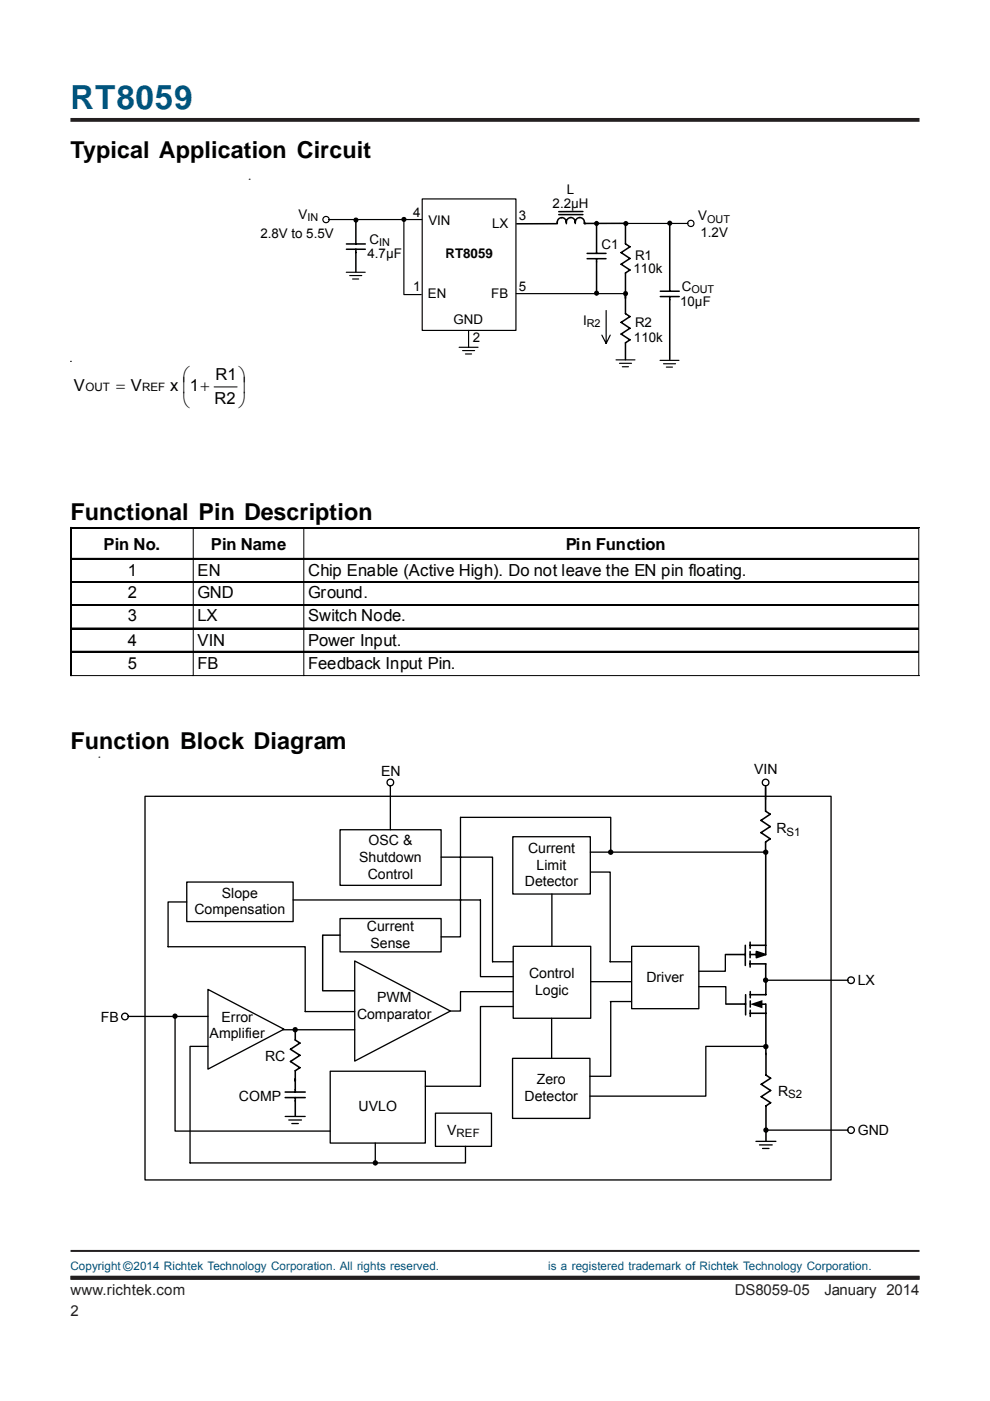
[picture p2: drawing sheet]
<svg xmlns="http://www.w3.org/2000/svg" width="210mm" height="297mm" viewBox="0 0 210 297" stroke-linecap="round" stroke-linejoin="round" font-family="sans-serif">
<path d="M14.9 25.4h180.1M15 270.9h180" fill="none" stroke="#231f20" stroke-width=".81" stroke-linecap="butt"/>
<path d="M15 265.2h180" fill="none" stroke="#231f20" stroke-width=".42"/>
<g fill="none" stroke="#000" stroke-width=".21">
<path d="M52.8 38h.1M75.5 46.6v.4M85.6 46.5v.4M126.5 47.4v.4M132.7 47.4v.4M142 47.3v.4M14.9 76.6h.1M126.5 62.1v.5M132.6 62.3v.4M45.4 82h4.9M14.9 111.8h26.1M14.9 118.4h179.9"/>
<path d="M14.9 111.8h.1M14.9 111.8v31.4M41 111.8h23.4M41 111.8v31.4h23.4M64.4 111.8h130.4v.2M64.4 111.8v31.4h130.4M194.8 111.8h.1M194.8 111.8v31.4M14.9 123.3h179.9M14.9 128.2h179.9M14.9 133.2h179.9M14.9 138.1h179.9"/>
<path d="M14.9 143.2h.3M14.9 143.2h.1M14.9 143.2h26.1M194.8 143.2h.1M21 160.5h.1M129.5 180.7v.4M162.4 180.7v.4M37.1 215.4v.5M62.6 218.3v.5M162.3 207.8v.4M162.4 221.9v.4M162.4 239.6v.4"/>
<path d="M79.6 246.6v.4"/>
</g>
<path d="M14.9 111.8h.3v.2h-.3zM14.9 118.4h.3v.2h-.3zM14.9 123.3h.3v.2h-.3zM14.9 128.2h.3v.3h-.3zM14.9 133.2h.3v.2h-.3zM14.9 138.1h.3v.2h-.3z" fill="#000"/>
<path d="M15.1 112v6.4M15.1 118.6v4.7M15.2 111.9h179.6M15.2 118.5h179.6M15.1 123.5v4.7M15.1 128.5v4.7M15.1 133.4v4.7M15.1 138.3v4.9M15.2 123.4h179.6M15.2 128.3h179.6M15.2 133.3h179.6M15.2 138.2h179.6" fill="none" stroke="#000" stroke-width=".23"/>
<g fill="none" stroke="#000" stroke-width=".28">
<path d="M30.7 168.8h145.5v81.4h-145.5zM72.1 175.9h21.4v11.8h-21.4zM82.8 166.6v9.3M108.7 177.4h16.5v12.2h-16.5zM162.3 166.6v2.9M39.6 187h22.5v8.4h-22.5zM39.6 191.2h-4v9.5h29.1v13.8h10.5M62.1 190.8h39.8v16.3h6.9M72.1 194.7h21.4v7.1h-21.4zM93.5 181.7h10.9v22.2h4.4M117 189.6v11M125.2 180.7h37.2"/>
<path d="M125.2 184.9h4.2v19M129.5 180.7v-7.4h-31.9v25.3h-4.1M27.2 215.5h16.9M37.1 215.5v24.3h32.9M44.1 209.8l16.1 8.4-16.1 8.5zM60 218.3h15.2M75.2 203.7l20.3 10.7-20.3 10.6zM97.6 210.3v4.1h-2.1M97.6 210.3h11.2M108.8 200.6h16.4v15.3h-16.4zM108.8 213.4h-6.9v16.9h-11.7M117 215.9v8.5"/>
<path d="M125.2 208.1h8.7M129.3 203.9h4.6M129.4 212.3h4.5M129.5 212.3v15.9h-4.4M133.9 200.6h14.3v13.3h-14.3zM148.2 209.2h5.7v3.7M153.8 202.3v3.6h-5.6M162.3 207.8h17.4M44.1 221.9h-3.8v24.7h58.4v-3.6M60.5 236.7h4.2M61.2 237.5h2.7M61.9 238.2h1.3"/>
<path d="M70 227.1h20.2v15.3h-20.2zM92.3 236h11.9v7h-11.9zM108.7 224.4h16.4v12.7h-16.4zM162.4 221.9h-12.7v10.5h-24.6M162.4 239.6h17.3M79.6 242.4v4.2M160.3 242h4.2M161 242.7h2.7M161.7 243.5h1.4"/>
<circle cx="82.8" cy="165.9" r=".71"/>
<circle cx="162.3" cy="165.9" r=".7"/>
<circle cx="26.5" cy="215.5" r=".71"/>
<circle cx="180.4" cy="207.8" r=".71"/>
<circle cx="180.4" cy="239.6" r=".7"/>
</g>
<path d="M68.4 198.3v11.8M68.5 198.3h3.6M68.5 210.1h6.6" fill="none" stroke="#000" stroke-width=".31"/>
<g fill="none" stroke="#000" stroke-width=".34">
<path d="M162.3 167v5l1 .6-2 1.3 2 1.4-2 1.2 2 1.3-1 .7v2.2M159 199.8v1.3M162.4 180.2v22.2M62.6 218.3v2.2l1 .7-2 1.3 2 1.2-2 1.4 2 1.3-1 .6v4.5M153.9 202.4h4.1M153.9 212.9h4.2M158 200.4v4.3M158.1 210.9v4.3M159 202.4h1.4M159 201.7v1.3M159 203.7v1.3M159 200.4h3.4"/>
<path d="M159 204.4h3.4v3.7M159.1 210.2v1.3M159.1 212.2v1.3M159.1 214.2v1.3M159.1 214.8h3.3M160.4 201.7l2 .7-2 .6zM161.5 212.9h.7M162.4 207.9v3h-3.3M162.4 212.9v15l1 .7-2 1.3 2 1.3-2 1.3 2 1.3-1 .7v7.4M60.5 232.7h4.2M60.5 231.5h4.2M62.6 232.7v3.9"/>
</g>
<g fill="#000">
<path d="M159 212.9l2.7-.9v1.8zM160.4 201.7l2 .7-2 .6z"/>
<circle cx="75.5" cy="46.7" r=".54"/>
<circle cx="85.6" cy="46.5" r=".54"/>
<circle cx="126.5" cy="47.4" r=".54"/>
<circle cx="132.7" cy="47.4" r=".54"/>
<circle cx="142" cy="47.3" r=".54"/>
<circle cx="126.5" cy="62.2" r=".54"/>
<circle cx="132.6" cy="62.2" r=".54"/>
<circle cx="129.5" cy="180.7" r=".58"/>
<circle cx="162.3" cy="180.7" r=".57"/>
<circle cx="37.1" cy="215.4" r=".57"/>
<circle cx="62.6" cy="218.3" r=".57"/>
<circle cx="162.3" cy="207.8" r=".57"/>
<circle cx="162.4" cy="221.9" r=".58"/>
<circle cx="162.4" cy="239.6" r=".57"/>
<circle cx="79.6" cy="246.6" r=".57"/>
</g>
<g fill="none" stroke="#000" stroke-width=".32">
<path d="M73.5 52.8h4M73.5 51.7h4M75.5 46.5v5.2M75.5 52.8v4.9M118 47.4h-8.4M118.5 45.5h5.1M120.1 47.1a.95 .95 0 0 1 .9-1 .95 .95 0 0 1 1 1M120.1 47.1a.99 .99 0 0 0-1.2-.9 .99 .99 0 0 0-.7 1.2M120.1 47.1v.3M122 47.1a.98 .98 0 0 1 1.1-1 .98 .98 0 0 1 .8 1.3h8.6M122 47.1v.3M123.6 44.8l-5.1 .1"/>
<path d="M124.5 54.8h4M124.5 53.7h4M126.5 47.6v6.1M126.5 54.8v7.3M132.6 47.2v4.5l1 .6-1.9 1.3 1.9 1.2-1.9 1.2 1.9 1.2-1 .7v8.6l1 .6-1.9 1.3 1.9 1.2-1.9 1.2 1.9 1.3-1 .6v3.6M142 47.4v14.3M140 62.9h4M140 61.7h4M142 62.9v13.3"/>
</g>
<g fill="none" stroke="#000" stroke-width=".25">
<path d="M69.8 46.5h19.6M73.4 57.7h4M74.2 58.4h2.5M74.8 59.2h1.3M85.6 46.5v16h3.7M89.5 42.2h19.9v27.9h-19.9zM132.6 47.4h13.2M97.3 73.6h4.1M98.1 74.3h2.5M98.7 75h1.3M99.3 70.1v3.4M109.4 62.3h23.1"/>
<path d="M127.6 71l.9 1.8 .9-1.8M128.5 65.8v7M130.6 76.3h4M131.3 77h2.6M131.9 77.8h1.3M139.9 76.4h4.1M140.7 77.1h2.5M141.3 77.8h1.3"/>
<circle cx="69.1" cy="46.6" r=".67"/>
<circle cx="146.5" cy="47.4" r=".67"/>
</g>
<text font-size="7.1" fill="#00547d" x="14.9" y="23.2">RT8059</text>
<g font-size="4.9">
<text x="14.9" y="33.4">Typical Application Circuit</text>
<text x="14.9" y="110.3">Functional Pin Description</text>
<text x="14.9" y="158.9">Function Block Diagram</text>
</g>
<g font-size="3.5">
<text x="15.7" y="82.9">V</text>
<text x="24.6" y="82.9">= V</text>
<text x="36.1" y="82.9">x ⎜1+</text>
<text x="38.8" y="80.8">⎛</text>
<text x="45.7" y="80.7">R1⎞</text>
<text x="50.7" y="83.1">⎟</text>
<text x="38.8" y="86.2">⎝</text>
<text x="45.5" y="85.7">R2 ⎠</text>
<text x="22" y="116.5">Pin No.</text>
<text x="44.7" y="116.5">Pin Name</text>
<text x="120" y="116.5">Pin Function</text>
<text x="27.1" y="122.1">1</text>
<text x="41.9" y="122.1">EN</text>
<text x="65.4" y="122.1">Chip Enable (Active High). Do not leave the EN pin floating.</text>
<text x="27.1" y="126.8">2</text>
<text x="27.1" y="131.7">3</text>
<text x="41.9" y="126.8">GND</text>
<text x="41.9" y="131.7">LX</text>
<text x="65.4" y="126.8">Ground.</text>
<text x="65.4" y="131.7">Switch Node.</text>
<text x="27.1" y="136.9">4</text>
<text x="41.9" y="136.9">VIN</text>
<text x="65.4" y="136.9">Power Input.</text>
<text x="27.1" y="141.8">5</text>
<text x="41.9" y="141.8">FB</text>
<text x="65.4" y="141.8">Feedback Input Pin.</text>
</g>
<g font-size="3.2" fill="#231f20">
<text x="14.9" y="274.5">www.richtek.com</text>
<text x="155.8" y="274.5">DS8059-05</text>
<text x="174.8" y="274.5">January 2014</text>
<text x="14.9" y="279">2</text>
</g>
<g font-size="3">
<text x="80.8" y="164.5">EN</text>
<text x="159.9" y="164.1">VIN</text>
<text x="78.1" y="179.1">OSC &amp;</text>
<text x="164.6" y="176.7">R</text>
<text x="76.1" y="182.7">Shutdown</text>
<text x="112" y="180.8">Current</text>
<text x="113.8" y="184.4">Limit</text>
<text x="47" y="190.3">Slope</text>
<text x="78" y="186.3">Control</text>
<text x="111.3" y="187.9">Detector</text>
<text x="41.2" y="193.9">Compensation</text>
<text x="77.8" y="197.4">Current</text>
<text x="78.6" y="200.9">Sense</text>
<text x="112.2" y="207.4">Control</text>
<text x="137" y="208.1">Driver</text>
<text x="181.8" y="208.9">LX</text>
<text x="75.7" y="216">Comparator</text>
<text x="80" y="212.4">PWM</text>
<text x="113.4" y="211">Logic</text>
<text x="21.4" y="216.7">FB</text>
<text x="44.5" y="220.2">Amplifier</text>
<text x="47" y="216.6">Error</text>
<text x="56.2" y="225">RC</text>
<text x="50.7" y="233.5">COMP</text>
<text x="111.2" y="233.4">Detector</text>
<text x="113.8" y="229.9">Zero</text>
<text x="165" y="232.3">R</text>
<text x="76" y="235.6">UVLO</text>
<text x="94.8" y="240.6">V</text>
<text x="181.8" y="240.7">GND</text>
</g>
<g font-size="2.8">
<text x="120.2" y="41.2">L</text>
<text x="63.3" y="46.3">V</text>
<text x="87.6" y="45.9">4</text>
<text x="90.8" y="47.7">VIN</text>
<text x="110" y="46.5">3</text>
<text x="117.2" y="44">2.2µH</text>
<text x="148" y="46.7">V</text>
<text x="55.2" y="50.5">2.8V to 5.5V</text>
<text x="78.3" y="51.7">C</text>
<text x="104.3" y="48.3">LX</text>
<text x="127.6" y="52.8">C1</text>
<text x="148.5" y="50.2">1.2V</text>
<text x="77.9" y="54.8">4.7µF</text>
<text x="94.4" y="54.8">RT8059</text>
<text x="134.3" y="57.8">110k</text>
<text x="134.6" y="55">R1</text>
<text x="87.6" y="61.6">1</text>
<text x="90.7" y="63.2">EN</text>
<text x="104.2" y="63.3">FB</text>
<text x="110" y="61.7">5</text>
<text x="144.2" y="64.8">10µF</text>
<text x="144.6" y="61.6">C</text>
<text x="96.1" y="68.7">GND</text>
<text x="123.6" y="68.9">I</text>
<text x="134.6" y="69.3">R2</text>
<text x="100.3" y="72.6">2</text>
<text x="134.4" y="72.4">110k</text>
</g>
<text font-size="2.8" fill="#00547d" x="26.1" y="269.5">©</text>
<g font-size="2.5" fill="#00547d">
<text x="14.9" y="269.3">Copyright</text>
<text x="28.3" y="269.3">2014 Richtek Technology Corporation. All rights reserved.</text>
<text x="116.2" y="269.3">is a registered trademark of Richtek Technology Corporation.</text>
</g>
<g font-size="2.4">
<text x="18.1" y="82.9">OUT</text>
<text x="30.2" y="82.9">REF</text>
<text x="166.8" y="177.2">S1</text>
<text x="167.1" y="232.8">S2</text>
<text x="96.8" y="241.1">REF</text>
</g>
<g font-size="2.3">
<text x="65.2" y="46.8">IN</text>
<text x="149.9" y="47.2">OUT</text>
<text x="80.4" y="52.2">IN</text>
<text x="146.6" y="62.1">OUT</text>
<text x="124.4" y="69.4">R2</text>
</g>
</svg>
